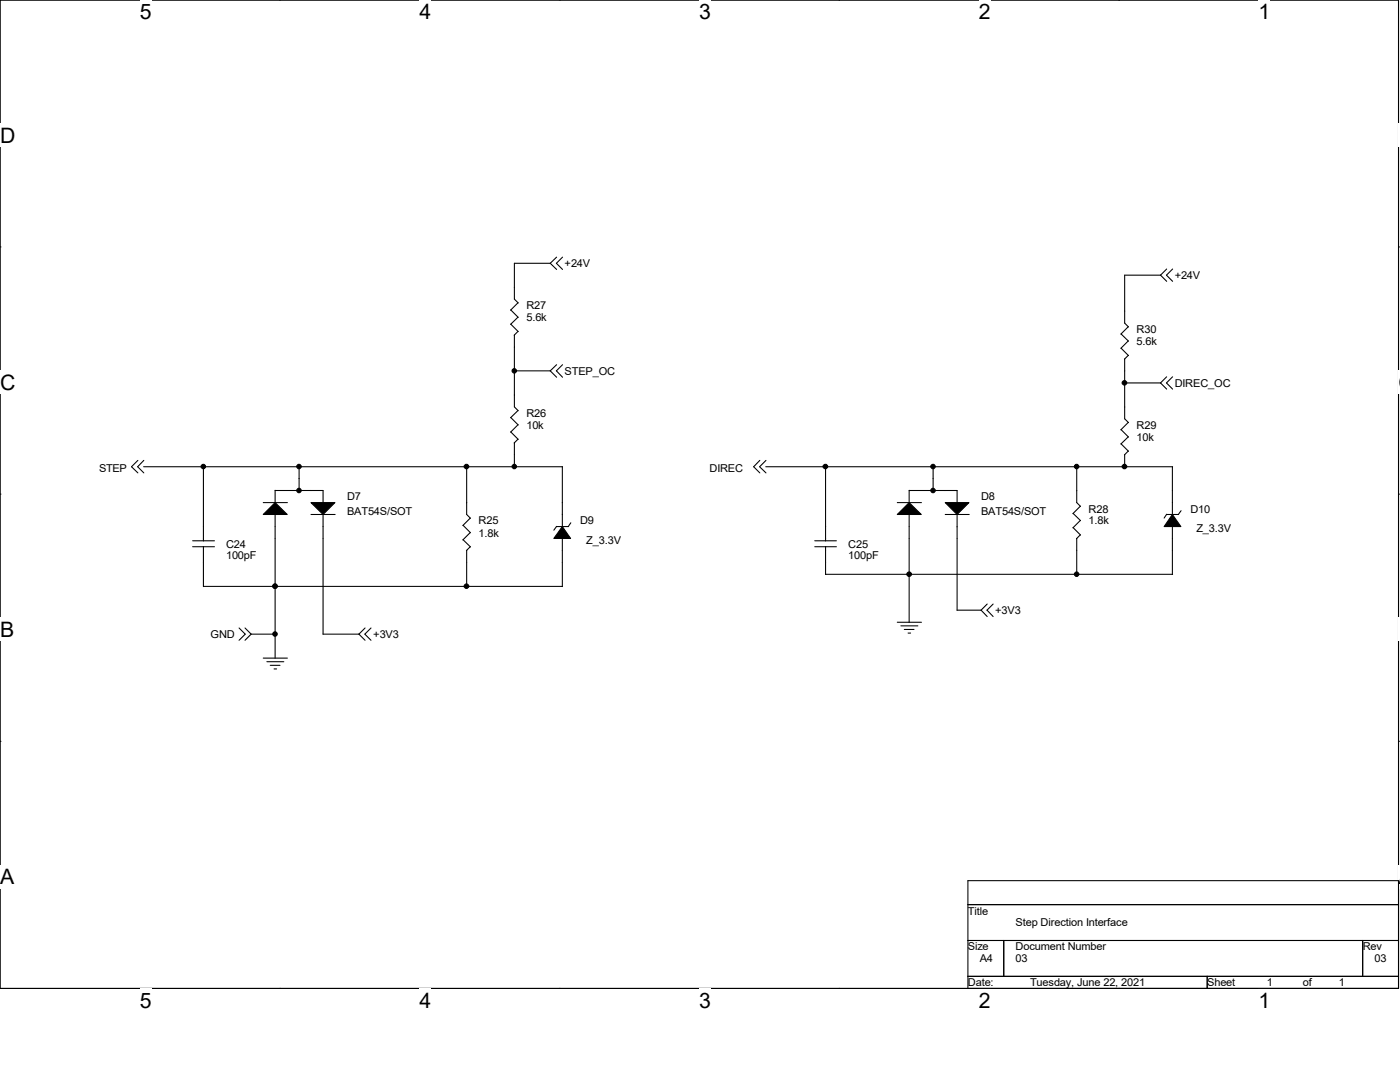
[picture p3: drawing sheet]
<svg xmlns="http://www.w3.org/2000/svg" width="279mm" height="216mm" viewBox="0 0 279 216" stroke-linecap="round" stroke-linejoin="round" font-family="sans-serif">
<path d="M0 0h279.1v197.2h-279.1z" fill="none" stroke="#000" stroke-width=".21"/>
<g fill="#fff">
<path d="M27.9 0h2.4v4.7h-2.4z"/>
<path d="M27.9 197.2h2.4v4.8h-2.4z"/>
</g>
<path d="M55.8 0h.1M55.8 197.2h.1" fill="none" stroke="#000" stroke-width=".21"/>
<g fill="#fff">
<path d="M83.7 0h2.4v4.7h-2.4z"/>
<path d="M83.7 197.2h2.4v4.8h-2.4z"/>
</g>
<path d="M111.6 0h.1M111.6 197.2h.1" fill="none" stroke="#000" stroke-width=".21"/>
<g fill="#fff">
<path d="M139.5 0h2.4v4.7h-2.4z"/>
<path d="M139.5 197.2h2.4v4.8h-2.4z"/>
</g>
<path d="M167.4 0h.1M167.4 197.2h.1" fill="none" stroke="#000" stroke-width=".21"/>
<g fill="#fff">
<path d="M195.3 0h2.4v4.7h-2.4z"/>
<path d="M195.3 197.2h2.4v4.8h-2.4z"/>
</g>
<path d="M223.3 0h.1M223.3 197.2h.1" fill="none" stroke="#000" stroke-width=".21"/>
<g fill="#fff">
<path d="M251.2 0h2.3v4.7h-2.3z"/>
<path d="M251.2 197.2h2.3v4.8h-2.3z"/>
<path d="M0 24.6h3v4.8h-3z"/>
<path d="M279.1 24.6h.3v4.8h-.3z"/>
<path d="M0 73.9h3v4.8h-3z"/>
<path d="M279.1 73.9h.3v4.8h-.3z"/>
</g>
<path d="M0 49.3h.1M279.1 49.3h.1" fill="none" stroke="#000" stroke-width=".21"/>
<g fill="#fff">
<path d="M0 123.2h2.8v4.8h-2.8z"/>
<path d="M279.1 123.2h.3v4.8h-.3z"/>
</g>
<path d="M0 98.6h.1M279.1 98.6h.1" fill="none" stroke="#000" stroke-width=".21"/>
<g fill="#fff">
<path d="M0 172.6h2.8v4.7h-2.8z"/>
<path d="M279 172.6h.4v4.7h-.4z"/>
</g>
<g fill="none" stroke="#000" stroke-width=".21">
<path d="M109.9 52.5h-7.2v7.2l.7 .8M111.1 51.3l-1.3 1.2 1.3 1.3M112.3 51.3l-1.3 1.2 1.3 1.3M231.6 54.9h-7.1v9.6l.7 .7M232.8 53.7l-1.2 1.2 1.2 1.2M234 53.7l-1.2 1.2 1.2 1.2M101.9 61.8l1.5 1.5M101.9 64.7l1.5 1.5M102.7 66.8v14.4l.7 .8M102.7 74h7.2M103.4 60.4l-1.5 1.5M103.4 63.3l-1.5 1.4"/>
<path d="M103.4 66.1l-.8 .8M111.1 72.8l-1.3 1.2 1.3 1.3M112.3 72.8l-1.3 1.2 1.3 1.3M223.7 66.6l1.5 1.5M223.7 69.5l1.5 1.5M224.5 71.6v12l.7 .7M224.5 76.4h7.1M225.2 65.2l-1.5 1.5M225.2 68l-1.5 1.5M225.2 70.9l-.8 .8M232.8 75.2l-1.2 1.2 1.2 1.2M234 75.2l-1.2 1.2 1.2 1.2"/>
<path d="M27.5 91.9l-1.3 1.2 1.3 1.3M28.7 93.1h83.6M28.7 91.9l-1.2 1.2 1.2 1.3M40.6 93.1v14.8M54.9 97.9h9.6v2.4M54.9 97.8v2.5M59.7 93.1v4.8M93.1 93.1v9.6l.8 .7M101.9 83.3l1.5 1.5M101.9 86.2l1.5 1.5M102.7 88.3v4.9M103.4 81.9l-1.5 1.5"/>
<path d="M103.4 84.8l-1.5 1.4M103.4 87.6l-.8 .8M112.2 93.1v12M151.6 91.9l-1.2 1.2 1.2 1.3M152.8 93.1h81.2v9.6M152.9 91.9l-1.3 1.2 1.3 1.3M164.8 93.1v14.8M181.4 97.8v2.5M181.4 97.9h9.6v2.4M186.2 93.1v4.8M214.9 93.1v7.2l.7 .7M223.7 85.7l1.5 1.5"/>
<path d="M223.7 88.6l1.5 1.4M224.5 90.7v2.4M225.2 84.3l-1.5 1.5M225.2 87.2l-1.5 1.4M225.2 90l-.8 .8M38.4 109.1h4.4M38.4 107.9h4.4M40.6 109.1v8M40.6 117h71.7M52.5 100.3h4.9M54.9 102.6v28.8M62.1 102.7h4.8"/>
<path d="M64.5 102.7v23.9M92.4 104.8l1.5 1.5M92.4 107.7l1.5 1.4M93.1 109.8v7.3M93.9 103.4l-1.5 1.5M93.9 106.3l-1.5 1.4M93.9 109.1l-.8 .8M111 105.1h2.5M111.1 105l-.6 .8M112.2 107.4v9.7M113.9 104.3l-.5 .8M162.6 109.1h4.3"/>
<path d="M162.6 107.9h4.3M164.8 109.1v5.5M164.8 114.6h69.2M179.1 100.3h4.8M181.4 102.6v21.6M188.6 102.7h4.8M191 102.7v19.1M214.2 102.4l1.4 1.5M214.2 105.3l1.4 1.5M214.9 107.4v7.2M215.6 101l-1.5 1.5M215.6 103.8l-1.5 1.5"/>
<path d="M215.6 106.7l-.8 .8M232.8 102.7h2.4M232.8 102.6l-.5 .8M234 105v9.6M235.7 101.9l-.5 .8M47.7 125.3l1.2 1.2-1.2 1.3M48.9 125.3l1.2 1.2M50.1 126.5l-1.2 1.3M50.1 126.5h4.8M52.5 131.3h4.9M53.3 132h3.3M53.9 132.8h2"/>
<path d="M54.7 133.5h.5M64.5 126.5h7.2M71.6 126.5l1.3 1.3M72.9 125.3l-1.3 1.2M74 125.3l-1.2 1.2 1.2 1.3M179.1 124.2h4.8M179.8 124.9h3.4M180.5 125.6h1.9M181.2 126.3h.5M191 121.8h4.8M197 120.5l-1.2 1.3 1.2 1.2M198.2 120.5l-1.2 1.3 1.2 1.2"/>
<path d="M0 147.9h.1M279.1 147.9h.1M193.2 175.7h85.9v21.5h-85.9zM193.2 180.5h85.9M193.2 187.7h85.9M193.2 194.8h85.9M200.3 187.7v7.1M240.9 194.8v2.4M271.9 187.7v7.1"/>
</g>
<g fill="#000" stroke="#000" stroke-width=".21">
<path d="M52.5 102.7l2.4-2.4 2.4 2.4z" fill-rule="evenodd"/>
<path d="M62.1 100.3h4.7l-2.3 2.4z" fill-rule="evenodd"/>
<path d="M112.2 105.1l1.7 2.3h-3.4z" fill-rule="evenodd"/>
<path d="M179.1 102.7l2.3-2.4 2.5 2.4z" fill-rule="evenodd"/>
<path d="M188.6 100.3h4.8l-2.4 2.4z" fill-rule="evenodd"/>
<path d="M234 102.7l1.7 2.4h-3.4z" fill-rule="evenodd"/>
<circle cx="102.6" cy="74" r=".44"/>
<circle cx="224.4" cy="76.4" r=".46"/>
<circle cx="40.6" cy="93.1" r=".44"/>
<circle cx="59.7" cy="97.9" r=".44"/>
<circle cx="59.7" cy="93.1" r=".44"/>
<circle cx="93.1" cy="93.1" r=".46"/>
<circle cx="102.6" cy="93.1" r=".44"/>
<circle cx="164.7" cy="93.1" r=".46"/>
<circle cx="186.2" cy="97.9" r=".44"/>
<circle cx="186.2" cy="93.1" r=".44"/>
<circle cx="214.9" cy="93.1" r=".44"/>
<circle cx="224.4" cy="93.1" r=".46"/>
<circle cx="54.9" cy="117" r=".44"/>
<circle cx="93.1" cy="117" r=".46"/>
<circle cx="181.5" cy="114.6" r=".46"/>
<circle cx="214.9" cy="114.6" r=".44"/>
<circle cx="54.9" cy="126.5" r=".44"/>
</g>
<g font-size="4.2">
<text x="27.9" y="3.8">5</text>
<text x="83.7" y="3.8">4</text>
<text x="139.5" y="3.8">3</text>
<text x="195.3" y="3.8">2</text>
<text x="251.2" y="3.8">1</text>
<text x="0" y="28.4">D</text>
<text x="0" y="77.7">C</text>
<text x="279.1" y="77.7">C</text>
<text x="0" y="127">B</text>
<text x="0" y="176.4">A</text>
<text x="279.1" y="176.4">A</text>
<text x="27.9" y="201">5</text>
<text x="83.7" y="201">4</text>
<text x="139.5" y="201">3</text>
<text x="195.3" y="201">2</text>
<text x="251.2" y="201">1</text>
</g>
<g font-size="2.2">
<text x="112.7" y="53.3">+24V</text>
<text x="234.4" y="55.7">+24V</text>
<text x="105.1" y="61.7">R27</text>
<text x="105.1" y="64">5.6k</text>
<text x="226.8" y="66.5">R30</text>
<text x="226.8" y="68.8">5.6k</text>
<text x="112.7" y="74.8">STEP_OC</text>
<text x="234.4" y="77.2">DIREC_OC</text>
<text x="105.1" y="83.2">R26</text>
<text x="105.1" y="85.6">10k</text>
<text x="226.8" y="85.6">R29</text>
<text x="226.8" y="87.9">10k</text>
<text x="19.8" y="94.1">STEP</text>
<text x="141.6" y="94.1">DIREC</text>
<text x="69.3" y="99.9">D7</text>
<text x="195.8" y="99.9">D8</text>
<text x="69.3" y="102.7">BAT54S/SOT</text>
<text x="95.5" y="104.6">R25</text>
<text x="95.5" y="107.1">1.8k</text>
<text x="115.8" y="104.6">D9</text>
<text x="195.8" y="102.7">BAT54S/SOT</text>
<text x="217.3" y="102.3">R28</text>
<text x="217.3" y="104.6">1.8k</text>
<text x="237.6" y="102.3">D10</text>
<text x="238.8" y="106.1">Z_3.3V</text>
<text x="45.1" y="109.4">C24</text>
<text x="45.1" y="111.6">100pF</text>
<text x="117" y="108.5">Z_3.3V</text>
<text x="169.3" y="109.4">C25</text>
<text x="169.3" y="111.6">100pF</text>
<text x="198.6" y="122.6">+3V3</text>
<text x="42" y="127.3">GND</text>
<text x="74.5" y="127.3">+3V3</text>
<text x="193.2" y="182.5">Title</text>
<text x="202.7" y="184.9">Step Direction Interface</text>
<text x="193.2" y="189.7">Size</text>
<text x="202.7" y="189.7">Document Number</text>
<text x="271.9" y="189.7">Rev</text>
<text x="193.2" y="196.8">Date:</text>
<text x="195.5" y="192">A4</text>
<text x="202.7" y="192">03</text>
<text x="205.6" y="196.8">Tuesday, June 22, 2021</text>
<text x="240.9" y="196.8">Sheet</text>
<text x="252.9" y="196.8">1</text>
<text x="260" y="196.8">of</text>
<text x="267.2" y="196.8">1</text>
<text x="274.3" y="192">03</text>
</g>
</svg>
